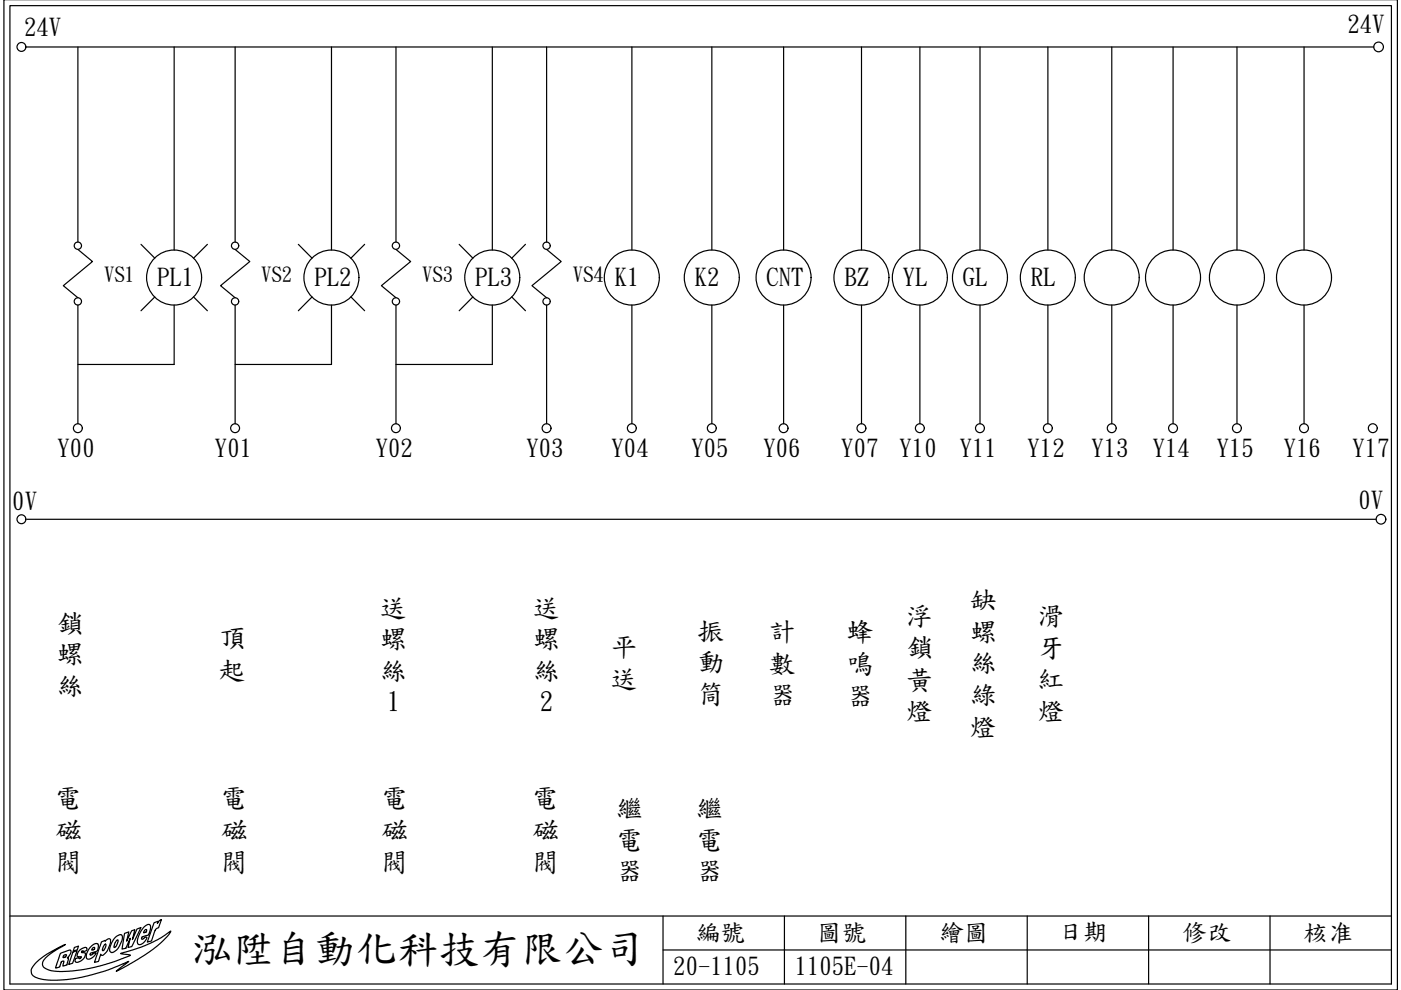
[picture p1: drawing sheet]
<svg xmlns="http://www.w3.org/2000/svg" width="297mm" height="210mm" viewBox="0 0 297 210" stroke-linecap="round" stroke-linejoin="round" font-family="sans-serif">
<path d="M296.3 -.1v210h-295.5v-210M2.1 1.2h292.9v207.4h-292.9zM2.1 194.2h292.9M140.6 194.2v14.4M166.3 194.2v14.4M192.1 194.2v14.4M217.8 194.2v14.4M243.5 194.2v14.4M269.3 194.2v14.4M140.6 201.4h154.4" fill="none" stroke="#000" stroke-width=".25"/>
<g fill="none" stroke="#000" stroke-width=".25">
<path d="M21.5 199.7l.8-.3v.2l.1-.2a.69 .69 0 0 1 .9-.3 3.9 3.9 0 0 1-1.5 3.4h-.4v-.2l-.5 1.5-.9 .2zM24.3 198.9l1.1-.7h.4l.1 .3-.1 1-.7 1.5-.7 .6-.7 .4-.4-.3-.1-.5 .4-1.2zM24.7 199.4l.3-.1v.5l-.4 .9-.4 .2 .1-.7zM26.4 197.9l.9-.3-.5 2 1.1-2.2 .7-.3-.5 2.1 .9-2.2 .9-.3-2 4-.8 .2 .5-2-.9 2.2-.8 .1zM30.6 196.5l.7-.5h.3l.3 .2v.5l-.4 1.5-1.4 .4-.1 .5 .2 .1 .4-.3a.28 .28 0 0 1 .4-.1 .28 .28 0 0 1 0 .4l-.7 .8-.4 .2-.5 .1-.2-.2-.1-.6 .3-1 .5-1.2zM30.7 197.2l.3-.1 .1 .4-.6 .3zM32.7 195.6l.8-.3-.1 .5 .2-.4 .6-.4-.7 1.8a.98 .98 0 0 0-.8 .9l-.6 1.8-.9 .2zM7.7 204.1l2.3-1.9 3.9-1.9-2.7 1.6-1.6 1.3-.6 .8v.6l.2 .5 .8 .4 1 .3 2.3 .2 3.8-.4 3.2-.6 3.9-1.1 3.3-1.3 .2-.1-.2-.1-1.9-.2 4.2-1.3 2-.9 2.3-1.1 2.1-1.5-1.2 1.6-2.6 2.3-3.9 2.6-3.8 2 2.6-2.1-5 2.1-4.4 1.2-4.3 .6-3.7 .1-1.8-.4-.8-.3-.5-.5-.2-1.1zM12.8 202.2l1.9-.8 .4 .2-.2 .6-.6 .8 .2 .4-.3 1.1-.8 .3 .2-1h-.4l-.2 .2-.3 1-.9 .2zM13.5 202.6l.6-.1-.2 .4-.5 .1zM15.5 201.9l.8-.3-.9 2.6-.8 .3zM15.8 200.9l.8-.3-.2 .8-.9 .3z"/>
<path d="M17 201.4l1.2-.5 .2 .2-.1 .4a.41 .41 0 0 1-.7 .2l-.2-.1-.1 .3 .8 .2v.3l-.2 .6-.7 .7-1 .3-.3-.3 .1-.4 .7-.3 .2 .3 .3-.3-.9-.4 .2-.6zM17.2 203h.1M19.2 200.7l1-.6h.4l.3 .2-.2 1.2-1.5 .6-.1 .3 .2 .1 .5-.3 .5-.2v.3l-.8 .8-.9 .3-.3-.3v-.8l.4-.8zM19.6 201.1l.3-.2h.2l-.1 .4-.5 .1zM22.2 200.2l.3 .1-.1 .5-.3 .6-.3 .2v-.7z"/>
</g>
<g fill="none" stroke="#000" stroke-width=".25">
<path d="M5.5 10h285.8M16.5 10v41.3M36.9 10v43M49.9 10v41.3M70.3 10v43M84 10v41.3M104.4 10v43M115.9 10v41.3M134 10v43M150.9 10v43M166.1 10v43M182.7 10v43"/>
<path d="M195 10v43M207.8 10v43M222.2 10v43M235.7 10v43M248.7 10v43M262.3 10v43M276.5 10v43M16.5 52.9l3.1 2.5-6.2 5.2 3.1 2.5M49.9 52.9l3.1 2.5-6.2 5.2 3.1 2.5M84 52.9l3.1 2.5-6.2 5.2 3.1 2.5M115.9 52.9l3.1 2.5-6.2 5.2 3.1 2.5M16.5 64.7v25.1"/>
<path d="M36.9 64.7v12.6h-20.4M49.9 64.7v25.1M70.3 64.7v12.6h-20.4M84 64.7v25.1M104.4 64.7v12.6h-20.4M115.9 64.7v25.1M134 64.7v25.1M150.9 64.7v25.1M166.1 64.7v25.1M182.7 64.7v25.1M195 64.7v25.1M207.8 64.7v25.1"/>
<path d="M222.2 64.7v25.1M235.7 64.7v25.1M248.7 64.7v25.1M262.3 64.7v25.1M276.5 64.7v25.1M5.7 110.1h286.1"/>
<circle cx="4.5" cy="10" r=".94"/>
<circle cx="16.5" cy="52.1" r=".77"/>
<circle cx="36.9" cy="58.8" r="5.8"/>
<circle cx="49.8" cy="52.1" r=".77"/>
<circle cx="70.3" cy="58.8" r="5.8"/>
<circle cx="83.9" cy="52.1" r=".77"/>
<circle cx="104.4" cy="58.8" r="5.8"/>
<circle cx="115.9" cy="52.1" r=".77"/>
<circle cx="134" cy="58.8" r="5.8"/>
<circle cx="150.9" cy="58.8" r="5.8"/>
<circle cx="166.1" cy="58.8" r="5.8"/>
<circle cx="182.6" cy="58.8" r="5.8"/>
<circle cx="195" cy="58.8" r="5.8"/>
<circle cx="207.8" cy="58.8" r="5.8"/>
<circle cx="222.2" cy="58.8" r="5.8"/>
<circle cx="235.7" cy="58.8" r="5.8"/>
<circle cx="248.7" cy="58.8" r="5.8"/>
<circle cx="262.3" cy="58.8" r="5.8"/>
<circle cx="276.5" cy="58.8" r="5.8"/>
<circle cx="16.5" cy="63.9" r=".77"/>
<circle cx="49.8" cy="63.9" r=".77"/>
<circle cx="83.9" cy="63.9" r=".77"/>
<circle cx="115.9" cy="63.9" r=".77"/>
<circle cx="16.5" cy="90.8" r=".94"/>
<circle cx="49.8" cy="90.8" r=".94"/>
<circle cx="83.9" cy="90.8" r=".94"/>
<circle cx="115.9" cy="90.8" r=".94"/>
<circle cx="134" cy="90.8" r=".94"/>
<circle cx="150.9" cy="90.8" r=".94"/>
<circle cx="166.1" cy="90.8" r=".94"/>
<circle cx="182.6" cy="90.8" r=".94"/>
<circle cx="195" cy="90.8" r=".94"/>
<circle cx="207.8" cy="90.8" r=".94"/>
<circle cx="222.2" cy="90.8" r=".94"/>
<circle cx="235.7" cy="90.8" r=".94"/>
<circle cx="248.7" cy="90.8" r=".94"/>
<circle cx="262.3" cy="90.8" r=".94"/>
<circle cx="276.5" cy="90.8" r=".94"/>
<circle cx="291.1" cy="90.8" r=".94"/>
<circle cx="4.5" cy="110.1" r=".94"/>
</g>
<!-- layer: 0 -->
<g fill="none" stroke="#000" stroke-width=".25">
<path d="M29.9 51.8l2.9 2.9M44 51.8l-3 2.9M63.3 51.8l2.9 2.9M77.3 51.8l-2.9 2.9M97.4 51.8l2.9 2.9M111.4 51.8l-2.9 2.9M32.8 63l-2.9 2.9M41 63l3 2.9M66.2 63l-2.9 2.9M74.4 63l2.9 2.9M100.3 63l-2.9 2.9M108.5 63l2.9 2.9"/>
<circle cx="292.3" cy="10" r="1.03"/>
<circle cx="292.8" cy="110.1" r="1.03"/>
</g>
<g font-size="8.7">
<text x="40.6" y="203.7">泓陞自動</text>
<text x="75.5" y="203.7">化科技有限公司</text>
</g>
<g font-size="5.7">
<text x="80.4" y="130.6">送</text>
<text x="112.9" y="130.6">送</text>
<text x="205.7" y="128.9">缺</text>
<text x="12.2" y="133.7">鎖</text>
<text x="46.6" y="137">頂</text>
<text x="80.6" y="137.3">螺</text>
<text x="113.1" y="137.3">螺</text>
<text x="147.9" y="135.4">振</text>
<text x="163.2" y="135.6">計</text>
<text x="179.5" y="135.7">蜂</text>
<text x="192" y="132.2">浮</text>
<text x="205.7" y="135.7">螺</text>
<text x="219.9" y="132.3">滑</text>
<text x="12" y="140.4">螺</text>
<text x="46.4" y="143.7">起</text>
<text x="80.5" y="143.9">絲</text>
<text x="113" y="143.9">絲</text>
<text x="129.5" y="138.9">平</text>
<text x="148" y="142.1">動</text>
<text x="163" y="142.4">數</text>
<text x="179.5" y="142.6">鳴</text>
<text x="192.3" y="138.9">鎖</text>
<text x="205.6" y="142.3">絲</text>
<text x="220.1" y="139">牙</text>
<text x="11.9" y="147.1">絲</text>
<text x="129.4" y="145.6">送</text>
<text x="147.9" y="148.9">筒</text>
<text x="163.1" y="149.1">器</text>
<text x="179.6" y="149.3">器</text>
<text x="192.2" y="145.9">黃</text>
<text x="205.7" y="149.1">綠</text>
<text x="219.9" y="145.7">紅</text>
<text x="82.1" y="150.6">1</text>
<text x="114.5" y="150.6">2</text>
<text x="192.1" y="152.5">燈</text>
<text x="205.6" y="155.8">燈</text>
<text x="220" y="152.4">燈</text>
<text x="11.6" y="171">電</text>
<text x="46.7" y="171">電</text>
<text x="80.7" y="171">電</text>
<text x="112.7" y="171">電</text>
<text x="130.6" y="173.1">繼</text>
<text x="147.6" y="173.1">繼</text>
<text x="11.8" y="177.6">磁</text>
<text x="46.9" y="177.6">磁</text>
<text x="81" y="177.6">磁</text>
<text x="113" y="177.6">磁</text>
<text x="130.6" y="179.7">電</text>
<text x="147.5" y="179.7">電</text>
<text x="11.6" y="184.4">閥</text>
<text x="46.7" y="184.4">閥</text>
<text x="80.8" y="184.4">閥</text>
<text x="112.7" y="184.4">閥</text>
<text x="130.6" y="186.4">器</text>
<text x="147.6" y="186.4">器</text>
</g>
<g font-size="5.2">
<text x="5.1" y="7.4">24V</text>
<text x="285.7" y="6.9">24V</text>
<text x="33.3" y="60.5">PL1</text>
<text x="66.7" y="60.5">PL2</text>
<text x="100.8" y="60.5">PL3</text>
<text x="130.4" y="60.5">K1</text>
<text x="147.3" y="60.5">K2</text>
<text x="162.5" y="60.5">CNT</text>
<text x="179.1" y="60.5">BZ</text>
<text x="191.4" y="60.5">YL</text>
<text x="204.2" y="60.5">GL</text>
<text x="218.6" y="60.5">RL</text>
<text x="12.2" y="96.7">Y00</text>
<text x="45.6" y="96.7">Y01</text>
<text x="79.7" y="96.7">Y02</text>
<text x="111.6" y="96.7">Y03</text>
<text x="129.7" y="96.7">Y04</text>
<text x="146.6" y="96.7">Y05</text>
<text x="161.8" y="96.7">Y06</text>
<text x="178.4" y="96.7">Y07</text>
<text x="190.7" y="96.7">Y10</text>
<text x="203.5" y="96.7">Y11</text>
<text x="217.9" y="96.7">Y12</text>
<text x="231.4" y="96.7">Y13</text>
<text x="244.4" y="96.7">Y14</text>
<text x="258" y="96.7">Y15</text>
<text x="272.2" y="96.7">Y16</text>
<text x="286.8" y="96.7">Y17</text>
<text x="2.6" y="108">0V</text>
<text x="288" y="107.8">0V</text>
<text x="147.5" y="199.3">編號</text>
<text x="173.2" y="199.3">圖</text>
<text x="178.5" y="199.3">號</text>
<text x="199.2" y="199.3">繪圖</text>
<text x="224.4" y="199">日期</text>
<text x="250.7" y="199.3">修改</text>
<text x="276.4" y="199.3">核准</text>
<text x="142.8" y="206.6">20-1105</text>
<text x="168.5" y="206.6">1105E-04</text>
</g>
<g font-size="4.4">
<text x="22.1" y="59.7">VS1</text>
<text x="55.4" y="59.6">VS2</text>
<text x="89.5" y="59.6">VS3</text>
<text x="121.4" y="59.6">VS4</text>
</g>
</svg>
